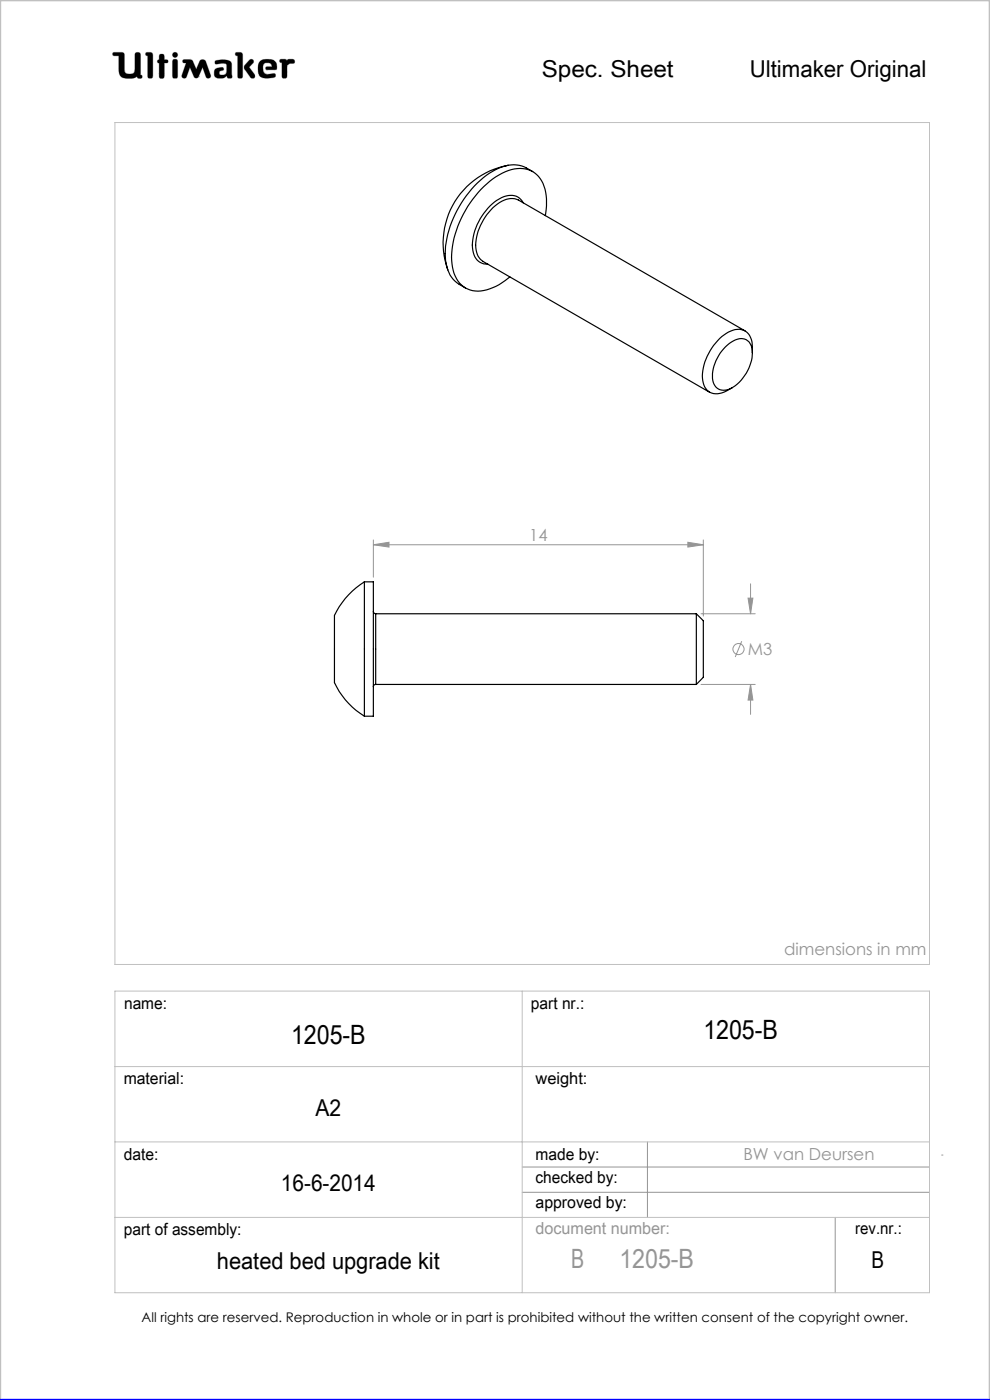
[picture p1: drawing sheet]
<svg xmlns="http://www.w3.org/2000/svg" width="210mm" height="297mm" viewBox="0 0 210 297" stroke-linecap="round" stroke-linejoin="round" font-family="sans-serif">
<g fill="none" stroke="#c0c0c0" stroke-width=".21">
<path d="M24 11.1h1.9l.4 .3 .2 3.9a1.51 1.51 0 0 0 2 0l.2-4a.77 .77 0 0 1 1 0l.1 4.6 .3 .1a.39 .39 0 0 1-.3 .6l-.6-.1-.1-.3a3.6 3.6 0 0 1-3.3 .1l-.5-.9-.1-3.6h-1a.39 .39 0 0 1-.3-.2 .39 .39 0 0 1 .1-.5zM31 11.1l1.2 .1 .2 .4-.1 4.8a.6 .6 0 0 1-.6 .2 .6 .6 0 0 1-.4-.5v-4.3l-.4-.1zM33.8 12.7v-1.1a.6 .6 0 0 1 .7-.1 .6 .6 0 0 1 .4 .5v.7h.6a.37 .37 0 0 1 0 .6l-.6 .1-.1 3.1a.6 .6 0 0 1-.6 .1 .6 .6 0 0 1-.4-.5v-2.7M33.8 12.7h.1M33.8 13.4h.1M33.8 15.7h.1M33.8 12.7h-.3l-.1 .3v.2l.4 .2M36.7 11.3l.4-.2 .4 .2 .2 .3-.2 .4-.4 .2-.4-.2-.1-.4zM36.8 12.6h.3l.5 .2v3.6a.6 .6 0 0 1-.6 .2 .6 .6 0 0 1-.4-.5v-3zM38.9 12.7l1.4-.1 .4 .2 .9 1.9 .7-1.6a.73 .73 0 0 1 .7-.5 .73 .73 0 0 1 .7 .5l1 2.8a.52 .52 0 0 1-.4 .7 .52 .52 0 0 1-.6-.3l-.7-2-1 2.1-.4 .2-.4-.2-.9-2.1-.7 2a.52 .52 0 0 1-.7 .3 .52 .52 0 0 1-.3-.7l.9-2.5-.7-.2zM42.1 16.3h.1M45.6 12.9a3.7 3.7 0 0 1 3.4 .3l.1 .5 .1 2.7a.64 .64 0 0 1-1-.2l-.1-.1a1.93 1.93 0 0 1-2.5 .2 1.32 1.32 0 0 1 .4-1.8l1-.2 .3 .1 .1 .2v.3a.73 .73 0 0 0-.9 .8 .98 .98 0 0 0 1.4 0l.2-.6-.1-1.5a2.59 2.59 0 0 0-2 0l-.4-.2z"/>
<path d="M50 11.1l1.3 .1 .2 .4-.1 4.8a.57 .57 0 0 1-.6 .2 .57 .57 0 0 1-.4-.5v-4.3l-.4-.1zM52.9 12.8l.4-.2 .4 .1 .1 .4-1 1.1 1.2 1.6 .1 .5-.2 .3h-.4a5.9 5.9 0 0 1-1.7-2.2l.1-.6zM55 13.3a2.62 2.62 0 0 1 3.5-.1l.2 1.1-.1 .5h-2l-.2-.1v-.5l1.3-.1-.2-.5a1.24 1.24 0 0 0-1.6 .1l-.1 1.1 .2 .6 .8 .4 1.5-.2 .1 .1v.6a3.8 3.8 0 0 1-3.3-.1 3.2 3.2 0 0 1-.1-2.9zM56.6 14.8h.1M59.4 12.6h1.2l.3 .3a1.21 1.21 0 0 1 1.5-.2v.7l-.9 .1-.6 .4-.1 2.5a.6 .6 0 0 1-.6 .2 .6 .6 0 0 1-.4-.5v-2.8l-.5-.2zM24.4 26h172.8v178.6h-172.8zM24.4 210.3h172.8v63.9h-172.8zM110.8 210.3v63.9M24.4 226.3h172.8M24.4 242.2h172.8M24.4 258.3h172.8"/>
</g>
<g fill="none" stroke="#959595" stroke-width=".21">
<path d="M79.2 115.6l3.3-.6v1.1zM79.2 114.5v7.9M79.2 115.6h70M145.9 115l3.3 .6-3.3 .5zM149.2 114.5v16.2M148.7 130.2h11.5M157.3 136l-1.3 3.4M158.7 126.9h1l-.5 3.3zM159.2 123.9v6.3M148.7 145.2h11.5M159.2 145.2l.5 3.3h-1zM159.2 145.2v6.3"/>
<path d="M110.8 247.6h86.4M110.8 252.9h86.4M137.3 242.2v16.1M177.2 258.3v15.9M199.7 245h.3"/>
<circle cx="156.7" cy="137.7" r="1.18"/>
</g>
<path d="M0 297v-297h210v297" fill="none" stroke="#c0c0c0" stroke-width=".5"/>
<path d="M0 297h210" fill="none" stroke="#00f" stroke-width=".5"/>
<path d="M45.7 12.9l-.1 .5 .2 .2 1.2-.2 .9 .1 .2 .3-.1 1.4a.84 .84 0 0 1-.6 .7 .84 .84 0 0 1-.9-.3l.1-.4 .4-.2a.36 .36 0 0 0 .4-.4 .36 .36 0 0 0-.4-.3 1.23 1.23 0 0 0-1.6 1 1.07 1.07 0 0 0 .3 1.1 1.07 1.07 0 0 0 1.1 .2h.6l.3-.2a.28 .28 0 0 1 .4-.3 .28 .28 0 0 1 .2 .4 .57 .57 0 0 0 .6 .2 .57 .57 0 0 0 .3-.6l-.1-2.4a1.23 1.23 0 0 0-1.5-1zM50 11.1v.6l.4 .1v4.6l.3 .2h.5l.3-.3v-4.8l-.4-.4zM53 12.7l-1.2 1.3v.5l1.4 2 .6 .1 .2-.2v-.6l-1.2-1.6 1-.9v-.4l-.4-.3zM55.2 12.9a2.9 2.9 0 0 0 .1 3.4l.5 .2 1 .1 1.4-.2 .3-.2-.1-.5-.2-.1-1.4 .2-.6-.2-.3-.4-.1-.5a.99 .99 0 0 1 .7-1.3 .99 .99 0 0 1 1.2 .7l-1.2 .1-.2 .4 .3 .2h1.5a.51 .51 0 0 0 .6-.1 .51 .51 0 0 0 0-.6 1.62 1.62 0 0 0-2-1.5l-1.1 .1zM59.4 12.6l-.1 .6 .5 .1v3l.2 .3h.6l.3-.4v-2.3l.6-.4 .9-.1 .1-.5-.3-.3h-1l-.3 .3-.4-.3zM36.7 12.7l-.1 .3v3.4l.2 .2h.7l.2-.3v-3.4l-.2-.3zM36.6 11.6a.56 .56 0 0 0 1.1 0 .56 .56 0 0 0-1.1 0zM33.8 11.6v1.1l-.4 .2v.4l.4 .1v2.9l.2 .3h.5l.4-.4v-2.8l.7-.1 .1-.4-.3-.2h-.5v-.8l-.2-.4h-.6zM31 11.1l-.1 .6 .4 .1v4.5l.3 .3h.5l.3-.5v-4.7l-.4-.3zM38.8 12.7v.5l.7 .2-.9 2.5 .1 .6 .5 .1 .3-.2 .8-2.1 .9 2.1 .3 .2h.3l.3-.2 .9-2.1 .7 2.1 .6 .2 .4-.2v-.5l-1-2.8-.3-.4h-.7l-.3 .2-.8 1.8-.9-1.9-.4-.2zM24 11.2v.6h1.2v2.7a1.76 1.76 0 0 0 2.2 2.1h.9l.8-.4 .3 .4h.6l.2-.2-.1-.4-.3-.1v-4.4l-.4-.4h-.5l-.3 .4v3.4a.81 .81 0 0 1-1.1 .8h-.1a.86 .86 0 0 1-1-1.1l-.1-3.3-.4-.2z" fill-rule="evenodd" fill="#000"/>
<path d="M79.2 115.6l3.3-.6v1.1zM145.9 115l3.3 .6-3.3 .5zM158.7 126.9h1l-.5 3.3zM159.2 145.2l.5 3.3h-1z" fill="#959595"/>
<g fill="none" stroke="#000" stroke-width=".25">
<path d="M107.8 35.1a16.7 16.7 0 0 0-12.8 22.2M113 36.4a7 7 0 0 0-8.5-.1 22.3 22.3 0 0 0-10.1 17.5 7.3 7.3 0 0 0 4.3 7.3M111 43a3.2 3.2 0 0 0-4.6-1.1 11.9 11.9 0 0 0-6.1 11.2 3.1 3.1 0 0 0 3.2 3M115.7 45.8a10.6 10.6 0 0 0-1.1-7.9 5.7 5.7 0 0 0-7.4-1.5 21 21 0 0 0-10.4 12.4 12.9 12.9 0 0 0 0 10.3 5.4 5.4 0 0 0 7.1 2.2l2-.9 2.3-1.7M153.9 73.6a4.2 4.2 0 0 1 4.4-1.5 3.5 3.5 0 0 1 1.2 3.8 9 9 0 0 1-5.2 6.8 2.49 2.49 0 0 1-3.2-2.9 9.2 9.2 0 0 1 2.8-6.2zM158 70.2l-48-27.8a4.5 4.5 0 0 0-5 1.3 11.3 11.3 0 0 0-4 9.4l.4 1.3 1 1.1 48.1 27.7M159.6 74.9a5.1 5.1 0 0 0-1-4.3 3.3 3.3 0 0 0-4.1-.2 11.5 11.5 0 0 0-5.4 10.4 2.98 2.98 0 0 0 4.5 2.4l1.8-1M77.3 123.4a16.1 16.1 0 0 0-6.4 7.3v13.9a15.3 15.3 0 0 0 6.4 7.3M77.3 123.4h1.9v28.5h-1.9M77.3 123.4v28.5M79.2 129.7l.1 .4 .4 .1M79.7 130.2v15"/>
<path d="M79.7 130.2h68M147.7 130.2v15M147.7 130.2l1.5 1.5v12l-1.5 1.5M79.7 145.2l-.4 .1-.1 .4M79.7 145.2h68"/>
</g>
<g font-size="5.6">
<text x="61.7" y="221.4">1205-B</text>
<text x="149.2" y="220.3">1205-B</text>
</g>
<g font-size="5.6" fill="#959595">
<text x="121.1" y="269.1">B</text>
<text x="131.4" y="269.1">1205-B</text>
</g>
<g font-size="4.9">
<text x="114.9" y="16.4">Spec. Sheet</text>
<text x="159" y="16.3">Ultimaker Original</text>
<text x="66.9" y="236.7">A2</text>
<text x="59.6" y="252.7">16-6-2014</text>
<text x="46" y="269.3">heated bed upgrade kit</text>
<text x="184.9" y="269.1">B</text>
</g>
<g font-size="3.5" fill="#959595">
<text x="112.3" y="114.8">14</text>
<text x="158.6" y="139">M3</text>
<text x="166.3" y="202.6">dimensions in mm</text>
<text x="157.7" y="246.2">BW van Deursen</text>
<text x="113.6" y="261.8">document number:</text>
</g>
<g font-size="3.5">
<text x="26.3" y="214.1">name:</text>
<text x="112.6" y="214">part nr.:</text>
<text x="26.2" y="229.9">material:</text>
<text x="113.6" y="229.9">weight:</text>
<text x="26.3" y="246">date:</text>
<text x="113.6" y="246">made by:</text>
<text x="113.6" y="251.1">checked by:</text>
<text x="113.6" y="256.3">approved by:</text>
<text x="26.3" y="262">part of assembly:</text>
<text x="181.4" y="261.9">rev.nr.:</text>
</g>
<text font-size="2.8" x="30" y="280.4">All rights are reserved. Reproduction in whole or in part is prohibited without the written consent of the copyright owner.</text>
</svg>
